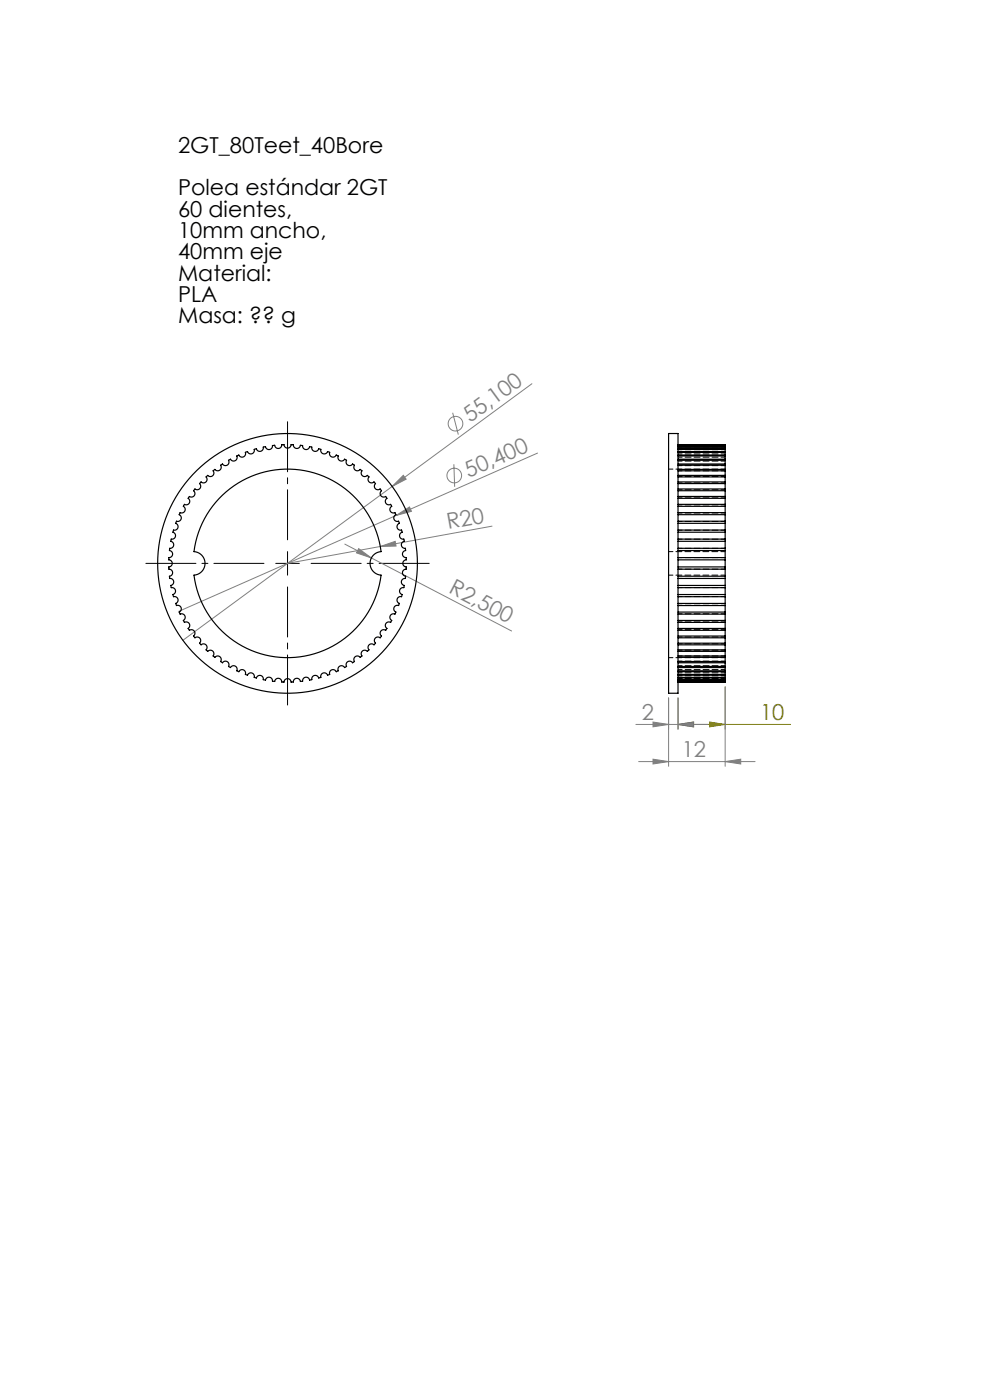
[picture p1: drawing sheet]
<svg xmlns="http://www.w3.org/2000/svg" width="210mm" height="297mm" viewBox="0 0 210 297" stroke-linecap="round" stroke-linejoin="round" font-family="sans-serif">
<g fill="none" stroke="#808080" stroke-width=".21">
<path d="M96 87.6l1.2 4.6M96.3 98.5l.1 4.8M112.8 81.4l-74 54.4M114 96.1l-30 13.2M73.1 115.4l35.4 18.5M76.1 116.4l2.7 2-3.2-1.1zM80.7 115.9l3.1-1.1 .2 1zM84 109.3l2.9-1.8 .4 1zM84 109.3l-46.1 20.4M85.5 100.8l.7 .9-3 1.5zM104.4 111.6l-43.4 7.9M134.9 153.7h15.3"/>
<path d="M138.5 153.2l3.3 .5-3.3 .5zM141.8 148.1v14.5M143.8 153.7l3.3-.5v1zM143.8 148.1v6.6M153.8 145.7v16.9M135.5 161.6h24.7M138.5 161.1l3.3 .5-3.3 .5zM153.8 161.6l3.3-.5v1z"/>
<circle cx="96.6" cy="89.9" r="1.56"/>
<circle cx="96.4" cy="100.9" r="1.56"/>
</g>
<path d="M143.8 153.7l3.3-.5v1zM143.8 148.1v6.6M143.8 153.7h23.9M150.5 153.2l3.3 .5-3.3 .5zM153.8 145.7v9" fill="none" stroke="#808000" stroke-width=".21"/>
<path d="M56 119.5h-25.1M61 114.5v-25M66 119.5h25M61 124.5v25.1" fill="none" stroke="#000" stroke-width=".21" stroke-dasharray="15.2 1.3 1.3 1.3" stroke-dashoffset="4.6"/>
<path d="M58.5 119.5h5M61 117v5" fill="none" stroke="#000" stroke-width=".21"/>
<path d="M143.8 153.7l3.3-.5v1zM150.5 153.2l3.3 .5-3.3 .5z" fill="#808000"/>
<g fill="#808080">
<path d="M80.7 115.9l3.1-1.1 .2 1z"/>
<path d="M84 109.3l2.9-1.8 .4 1z"/>
<path d="M85.5 100.8l.7 .9-3 1.5z"/>
<path d="M76.1 116.4l2.7 2-3.2-1.1z"/>
<path d="M138.5 153.2l3.3 .5-3.3 .5zM143.8 153.7l3.3-.5v1zM138.5 161.1l3.3 .5-3.3 .5zM153.8 161.6l3.3-.5v1z"/>
</g>
<g fill="none" stroke="#000" stroke-width=".25">
<path d="M141.8 92h2v55.1h-2zM143.8 99.9h10M143.8 99.6h10M143.8 98.7h10M143.8 98.4h10M143.8 97.6h10M143.8 97.4h10M143.8 96.7h10M143.8 96.5h10M143.8 96h10M143.8 95.8h10M143.8 95.3h10"/>
<path d="M143.8 95.2h10M143.8 94.8h10M143.8 94.5h10M143.8 94.3h10M153.8 99.9v1M153.8 99.6v.3M153.8 98.7v.9M153.8 98.4v.3M153.8 97.6v.8M153.8 97.4v.2M153.8 96.7v.7M153.8 96.5v.2"/>
<path d="M153.8 96v.5M153.8 95.8v.2M153.8 95.3v.5M153.8 95.2v.1M153.8 94.8v.4M153.8 94.8h.1M153.8 94.5v.3M153.8 94.5h.1M153.8 94.3h.1M153.8 94.3v.2M42.7 102.2a.78 .78 0 0 0 1 0 .78 .78 0 0 0 .1-1.1l.2-.2a.81 .81 0 0 0 1.1 0 .81 .81 0 0 0 .2-1.1l.2-.2a.81 .81 0 0 0 1.1 .1 .81 .81 0 0 0 .2-1l.3-.2a.81 .81 0 0 0 1.1 .2 .81 .81 0 0 0 .3-1.1l.3-.2a.81 .81 0 0 0 1.1 .3 .81 .81 0 0 0 .4-1l.3-.1a.81 .81 0 0 0 1 .3 .81 .81 0 0 0 .5-1l.3-.1a.81 .81 0 0 0 1 .5 .81 .81 0 0 0 .6-1l.3-.1a.81 .81 0 0 0 1 .5 .81 .81 0 0 0 .6-.9h.4a.81 .81 0 0 0 .9 .6 .81 .81 0 0 0 .7-.9h.3a.81 .81 0 0 0 .9 .6 .81 .81 0 0 0 .7-.8h.4a.81 .81 0 0 0 .8 .8 .81 .81 0 0 0 .8-.8h.4a.81 .81 0 0 0 .7 .8 .81 .81 0 0 0 .9-.6h.3a.81 .81 0 0 0 .7 .9 .81 .81 0 0 0 .9-.6h.4a.81 .81 0 0 0 .6 .9 .81 .81 0 0 0 1-.5l.3 .1a.81 .81 0 0 0 .5 1 .81 .81 0 0 0 1-.5l.4 .1a.81 .81 0 0 0 .4 1 .81 .81 0 0 0 1.1-.3l.3 .1a.81 .81 0 0 0 .4 1 .81 .81 0 0 0 1-.3l.4 .2a.81 .81 0 0 0 .3 1.1 .81 .81 0 0 0 1-.2l.3 .2a.81 .81 0 0 0 .3 1 .81 .81 0 0 0 1.1-.1l.2 .2a.81 .81 0 0 0 .2 1.1 .81 .81 0 0 0 1.1 0l.2 .2a.81 .81 0 0 0 .1 1.1 .81 .81 0 0 0 1.1 .1l.2 .2a.81 .81 0 0 0 0 1.1 .81 .81 0 0 0 1.1 .2l.2 .3a.81 .81 0 0 0-.1 1 .81 .81 0 0 0 1 .3l.2 .3a.81 .81 0 0 0-.2 1 .81 .81 0 0 0 1.1 .3l.2 .4a.81 .81 0 0 0-.3 1 .81 .81 0 0 0 1 .4l.2 .3a.81 .81 0 0 0-.4 1.1 .81 .81 0 0 0 1 .4l.1 .4a.81 .81 0 0 0-.5 1 .81 .81 0 0 0 1 .5l.1 .4a.81 .81 0 0 0-.5 .9 .81 .81 0 0 0 .9 .6v.4a.81 .81 0 0 0-.6 .9 .81 .81 0 0 0 .9 .7v.3a.81 .81 0 0 0-.6 .9 .81 .81 0 0 0 .8 .7v.4a.81 .81 0 0 0-.8 .8 .81 .81 0 0 0 .8 .8v.4a.81 .81 0 0 0-.8 .7 .81 .81 0 0 0 .6 .9v.4a.81 .81 0 0 0-.9 .6 .81 .81 0 0 0 .6 1v.3a.81 .81 0 0 0-.9 .6 .81 .81 0 0 0 .5 1l-.1 .3a.81 .81 0 0 0-1 .6 .81 .81 0 0 0 .5 1l-.1 .3a.81 .81 0 0 0-1 .5 .81 .81 0 0 0 .4 1l-.2 .3a.81 .81 0 0 0-1 .4 .81 .81 0 0 0 .3 1.1l-.2 .3a.81 .81 0 0 0-1.1 .3 .81 .81 0 0 0 .2 1.1l-.2 .3a.81 .81 0 0 0-1 .2 .81 .81 0 0 0 .1 1.1l-.2 .3a.81 .81 0 0 0-1.1 .1 .81 .81 0 0 0 0 1.1l-.2 .3a.81 .81 0 0 0-1.1 0 .81 .81 0 0 0-.1 1.1l-.2 .2a.81 .81 0 0 0-1.1 0 .81 .81 0 0 0-.2 1.1l-.2 .2a.81 .81 0 0 0-1.1-.1 .81 .81 0 0 0-.3 1.1l-.3 .2a.81 .81 0 0 0-1-.2 .81 .81 0 0 0-.3 1l-.4 .2a.81 .81 0 0 0-1-.3 .81 .81 0 0 0-.4 1l-.3 .2a.81 .81 0 0 0-1.1-.4 .81 .81 0 0 0-.4 1l-.4 .1a.81 .81 0 0 0-1-.4 .81 .81 0 0 0-.5 .9l-.3 .1a.81 .81 0 0 0-1-.5 .81 .81 0 0 0-.6 .9l-.4 .1a.81 .81 0 0 0-.9-.6 .81 .81 0 0 0-.7 .8l-.3 .1a.81 .81 0 0 0-.9-.7 .81 .81 0 0 0-.7 .8h-.4a.81 .81 0 0 0-.8-.7 .81 .81 0 0 0-.8 .7h-.4a.81 .81 0 0 0-.7-.8 .81 .81 0 0 0-.9 .7l-.3-.1a.81 .81 0 0 0-.7-.8 .81 .81 0 0 0-.9 .6l-.4-.1a.81 .81 0 0 0-.6-.9 .81 .81 0 0 0-1 .5l-.3-.1a.81 .81 0 0 0-.6-.9 .81 .81 0 0 0-1 .4l-.3-.1a.81 .81 0 0 0-.5-1 .81 .81 0 0 0-1 .4l-.3-.2a.81 .81 0 0 0-.4-1 .81 .81 0 0 0-1.1 .3l-.3-.2a.81 .81 0 0 0-.3-1 .81 .81 0 0 0-1.1 .2l-.3-.2a.81 .81 0 0 0-.2-1.1 .81 .81 0 0 0-1.1 .1l-.2-.2a.81 .81 0 0 0-.2-1.1 .81 .81 0 0 0-1.1 0l-.2-.2a.81 .81 0 0 0-.1-1.1 .81 .81 0 0 0-1.1 0l-.2-.3a.81 .81 0 0 0 0-1.1 .81 .81 0 0 0-1.1-.1l-.2-.3a.81 .81 0 0 0 .1-1.1 .81 .81 0 0 0-1.1-.2l-.2-.3a.81 .81 0 0 0 .2-1.1 .81 .81 0 0 0-1-.3l-.2-.3a.81 .81 0 0 0 .3-1.1 .81 .81 0 0 0-1-.4l-.2-.3a.81 .81 0 0 0 .4-1 .81 .81 0 0 0-1-.5l-.1-.3a.81 .81 0 0 0 .4-1 .81 .81 0 0 0-.9-.6l-.1-.3a.81 .81 0 0 0 .5-1 .81 .81 0 0 0-.9-.6l-.1-.3a.81 .81 0 0 0 .6-1 .81 .81 0 0 0-.8-.6l-.1-.4a.81 .81 0 0 0 .7-.9 .81 .81 0 0 0-.8-.7v-.4a.81 .81 0 0 0 .7-.8 .81 .81 0 0 0-.7-.8v-.4a.81 .81 0 0 0 .8-.7 .81 .81 0 0 0-.7-.9l.1-.3a.81 .81 0 0 0 .8-.7 .81 .81 0 0 0-.6-.9l.1-.4a.81 .81 0 0 0 .9-.6 .81 .81 0 0 0-.5-.9l.1-.4a.81 .81 0 0 0 .9-.5 .81 .81 0 0 0-.4-1l.1-.4a.81 .81 0 0 0 1-.4 .81 .81 0 0 0-.4-1.1l.2-.3a.81 .81 0 0 0 1-.4 .81 .81 0 0 0-.3-1l.2-.4a.81 .81 0 0 0 1-.3 .81 .81 0 0 0-.2-1l.2-.3a.81 .81 0 0 0 1.1-.3 .81 .81 0 0 0-.1-1l.2-.3a.81 .81 0 0 0 1.1-.2 .81 .81 0 0 0 0-1.1zM47.2 105.1a20 20 0 0 1 20.5-4.4 20 20 0 0 1 13.1 16.3 2.5 2.5 0 0 0-2.3 2.5 2.5 2.5 0 0 0 2.3 2.5 20 20 0 0 1-19.8 17.5 20 20 0 0 1-19.9-17.5 2.5 2.5 0 0 0 2.4-2.5 2.5 2.5 0 0 0-2.4-2.5 20 20 0 0 1 6.1-11.9z"/>
<path d="M143.8 118.8h10M143.8 118.3h10M143.8 116.8h10M143.8 116.3h10M143.8 114.8h10M143.8 114.4h10M143.8 112.9h10M143.8 112.4h10M143.8 111h10M143.8 110.6h10M143.8 109.2h10M143.8 108.8h10"/>
<path d="M143.8 107.4h10M143.8 107h10M143.8 105.7h10M143.8 105.3h10M143.8 104.1h10M143.8 103.7h10M143.8 102.6h10M143.8 102.2h10M143.8 101.2h10M143.8 100.9h10M153.8 118.8v1.5M153.8 118.3v.5"/>
<path d="M153.8 116.8v1.5M153.8 116.3v.5M153.8 114.8v1.5M153.8 114.4v.4M153.8 112.9v1.5M153.8 112.4v.5M153.8 111v1.4M153.8 110.6v.4M153.8 109.2v1.4M153.8 108.8v.4M153.8 107.4v1.4M153.8 107v.4"/>
<path d="M153.8 105.7v1.3M153.8 105.3v.4M153.8 104.1v1.2M153.8 103.7v.4M153.8 102.6v1.1M153.8 102.2v.4M153.8 101.2v1M153.8 100.9v.3M143.8 120.7h10M143.8 120.3h10M143.8 122.2h10M143.8 122.7h10"/>
<path d="M143.8 124.2h10M143.8 124.7h10M143.8 126.1h10M143.8 126.6h10M143.8 128h10M143.8 128.5h10M143.8 129.8h10M143.8 130.3h10M143.8 131.6h10M143.8 132h10M143.8 133.3h10M143.8 133.7h10"/>
<path d="M143.8 134.9h10M143.8 135.3h10M143.8 136.4h10M143.8 136.8h10M143.8 137.9h10M143.8 138.2h10M143.8 139.2h10M143.8 139.5h10M153.8 120.3v.4M153.8 120.7v1.5M153.8 122.2v.5M153.8 122.7v1.5"/>
<path d="M153.8 124.2v.5M153.8 124.7v1.4M153.8 126.1v.5M153.8 126.6v1.4M153.8 128v.5M153.8 128.5v1.3M153.8 129.8v.5M153.8 130.3v1.3M153.8 131.6v.4M153.8 132v1.3M153.8 133.3v.4M153.8 133.7v1.2"/>
<path d="M153.8 134.9v.4M153.8 135.3v1.1M153.8 136.4v.4M153.8 136.8v1.1M153.8 137.9v.3M153.8 138.2v1M153.8 139.2v.3M153.8 139.5v.8M143.8 140.3h10M143.8 140.6h10M143.8 141.4h10M143.8 141.6h10"/>
<path d="M143.8 142.3h10M143.8 142.5h10M143.8 143.1h10M143.8 143.2h10M143.8 143.7h10M143.8 143.8h10M143.8 144.2h10M143.8 144.3h10M143.8 144.5h10M143.8 144.6h10M143.8 144.7h10M153.8 140.3v.3"/>
<path d="M153.8 140.6v.8M153.8 141.4v.2M153.8 141.6v.7M153.8 142.3v.2M153.8 142.5v.6M153.8 143.1v.1M153.8 143.2v.5M153.8 143.7v.1M153.8 143.8v.4M153.8 144.2v.1M153.8 144.3v.2M153.8 144.5v.1"/>
<path d="M153.8 144.7h-10M153.8 144.6v.1"/>
<circle cx="61" cy="119.5" r="27.5"/>
</g>
<path d="M153.8 99.5h-12M141.8 117h12M141.8 139.5h12M153.8 122h-12" fill="none" stroke="#000" stroke-width=".21" stroke-dasharray="1.3 .6" stroke-dashoffset=".3"/>
<g fill="none" stroke="#000" stroke-width=".21" stroke-dasharray="1.3 .6" stroke-dashoffset=".4">
<path d="M143.8 99.9h10M143.8 98.8h10M143.8 97.8h10M143.8 97h10M143.8 96.3h10M143.8 95.8h10M143.8 95.4h10M143.8 95.1h10M143.8 118.3h10M143.8 116.3h10M143.8 114.4h10M143.8 112.5h10"/>
<path d="M143.8 110.6h10M143.8 108.8h10M143.8 107.1h10M143.8 105.5h10M143.8 103.9h10M143.8 102.4h10M143.8 101.1h10M153.8 120.7h-10M153.8 122.7h-10M153.8 124.7h-10M153.8 126.6h-10M153.8 128.4h-10"/>
<path d="M153.8 130.2h-10M153.8 131.9h-10M153.8 133.6h-10M153.8 135.1h-10M153.8 136.6h-10M153.8 137.9h-10M153.8 139.2h-10M153.8 140.3h-10M153.8 141.2h-10M153.8 142h-10M153.8 142.7h-10M153.8 143.3h-10"/>
<path d="M153.8 143.7h-10M153.8 143.9h-10M153.8 144h-10"/>
</g>
<g font-size="4.7">
<text x="37.8" y="32.4">2GT_80Teet_40Bore</text>
<text x="37.8" y="41.4">Polea estándar 2GT</text>
<text x="37.8" y="46">60 dientes,</text>
<text x="37.8" y="50.5">10mm ancho,</text>
<text x="37.8" y="55">40mm eje</text>
<text x="37.8" y="59.5">Material:</text>
<text x="37.8" y="64.1">PLA</text>
<text x="37.8" y="68.6">Masa: ?? g</text>
</g>
<g font-size="4.7" fill="#808080">
<text x="99.7" y="89.7" transform="rotate(-36 99.7 89.7)">55,100</text>
<text x="99.4" y="101.4" transform="rotate(-24 99.4 101.4)">50,400</text>
<text x="95" y="112.3" transform="rotate(-10 95 112.3)">R20</text>
<text x="95" y="125.7" transform="rotate(27 95 125.7)">R2,500</text>
<text x="136.2" y="152.7">2</text>
<text x="144.6" y="160.6">12</text>
</g>
<text font-size="4.7" fill="#808000" x="161.2" y="152.7">10</text>
</svg>
